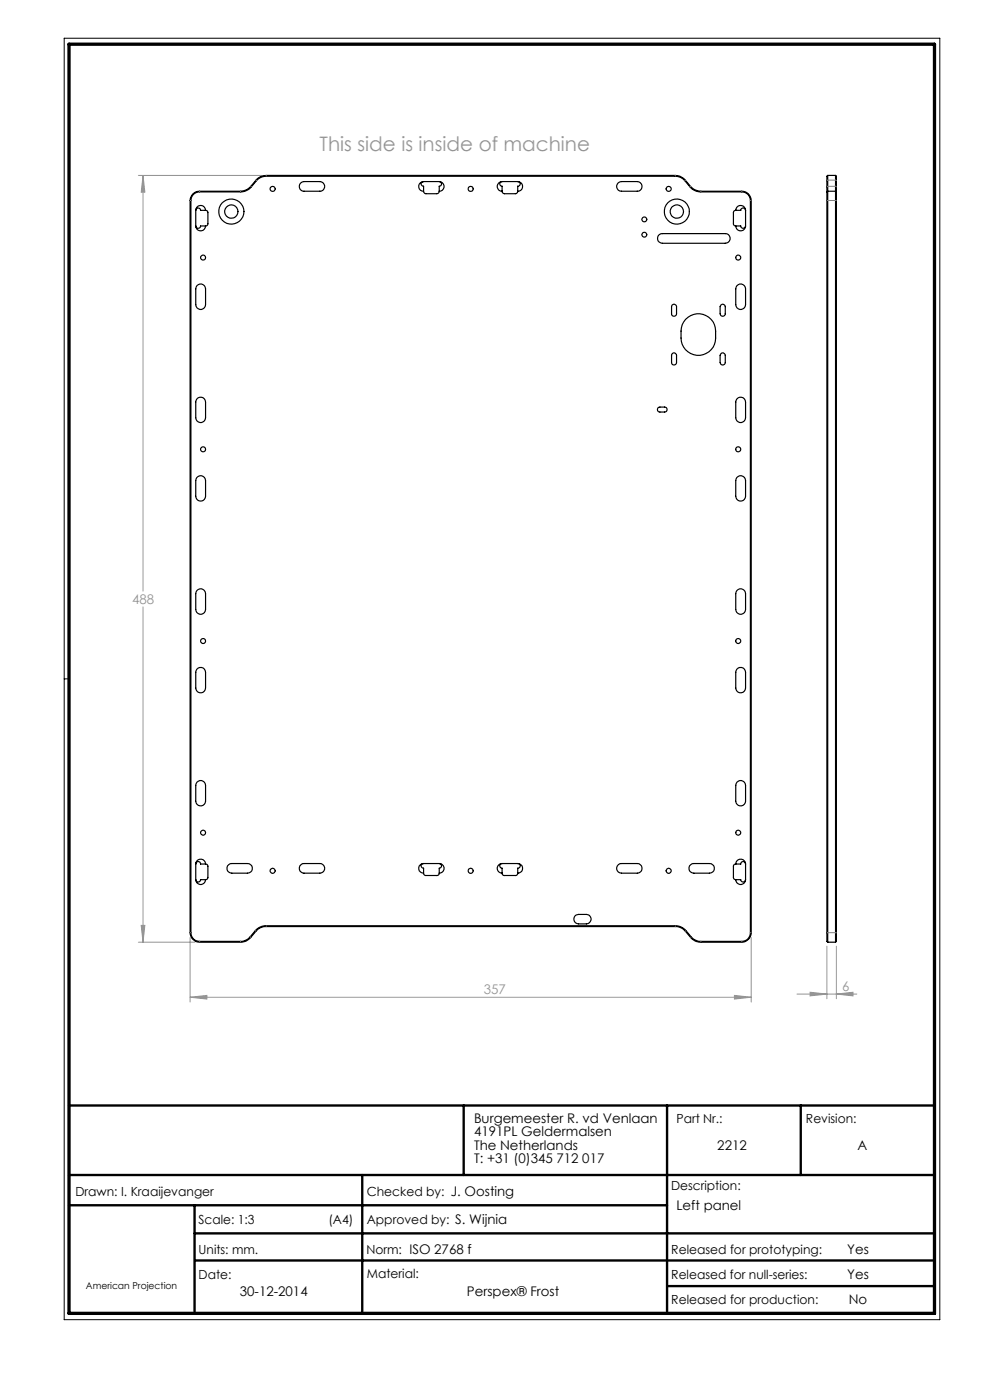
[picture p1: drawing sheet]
<svg xmlns="http://www.w3.org/2000/svg" width="210mm" height="297mm" viewBox="0 0 210 297" stroke-linecap="round" stroke-linejoin="round" font-family="sans-serif">
<path d="M13.6 8.1h185.8v271.9h-185.8zM14.6 144h-1" fill="none" stroke="#000" stroke-width=".21"/>
<path d="M14.6 234.5h183.6M98.4 234.5v14.8M141.5 234.5v44.1M169.9 234.5v14.8M14.6 249.3h183.6M14.6 255.7h126.9M41.3 255.7v22.9M76.8 249.3v29.3M41.3 261.7h156.9M41.4 267.4h156.8M141.5 272.8h56.7" fill="none" stroke="#000" stroke-width=".5"/>
<path d="M14.6 9.4h183.6v269.2h-183.6z" fill="none" stroke="#000" stroke-width=".7"/>
<g fill="none" stroke="#959595" stroke-width=".21">
<path d="M29.4 37.2h26.1M30.3 37.2l.4 3.6h-.7zM30.3 37.2v88.2M30.3 128.8v71.1M29.4 199.9h11.9M30 196.3h.7l-.4 3.6zM40.3 198.9v13.7M159.3 198.9v13.7M40.3 211.6l3.6-.4v.7zM40.3 211.6h119M155.8 211.2l3.5 .4-3.5 .3zM169.1 210.9h12.7"/>
<path d="M171.8 210.5l3.6 .4-3.6 .4zM175.4 200.7v11.2M177.4 210.9l3.5-.4v.8zM177.4 200.7v11.2"/>
</g>
<path d="M40.3 211.6l3.6-.4v.7zM155.8 211.2l3.5 .4-3.5 .3zM30 196.3h.7l-.4 3.6zM30.3 37.2l.4 3.6h-.7zM171.8 210.5l3.6 .4-3.6 .4zM177.4 210.9l3.5-.4v.8z" fill="#959595"/>
<g fill="none" stroke="#000" stroke-width=".25">
<path d="M63.9 38.8l.6-.3h3.3a1.02 1.02 0 0 1 1.1 1 1.02 1.02 0 0 1-1.1 1.1h-3.3a1.01 1.01 0 0 1-1-.7 1.01 1.01 0 0 1 .4-1.1zM89.9 38.5a1.02 1.02 0 0 0-1.1 1 1.02 1.02 0 0 0 1.1 1.1M89.9 38.5a.5 .5 0 0 0-.6 .5 .5 .5 0 0 0 .6 .5v1.1M89.9 38.5h3.3M93.2 38.5a1.02 1.02 0 0 1 1 1 1.02 1.02 0 0 1-1 1.1M93.2 38.5a.49 .49 0 0 1 .5 .5 .49 .49 0 0 1-.5 .5v1.1M106.5 38.5a1.02 1.02 0 0 0-1 1 1.02 1.02 0 0 0 1 1.1M106.5 38.5a.49 .49 0 0 0-.5 .5 .49 .49 0 0 0 .5 .5v1.1M106.5 38.5h3.3M109.8 38.5a1.02 1.02 0 0 1 1.1 1 1.02 1.02 0 0 1-1.1 1.1M109.8 38.5a.5 .5 0 0 1 .5 .5 .5 .5 0 0 1-.5 .5v1.1M131.2 38.8l.6-.3h3.4a1.02 1.02 0 0 1 1 1 1.02 1.02 0 0 1-1 1.1h-3.4a1.02 1.02 0 0 1-.9-.7 1.02 1.02 0 0 1 .3-1.1z"/>
<path d="M175.6 37.2v3.4M175.6 37.2l-.2 .2v3.3M175.6 37.2h1.6M177.2 37.2v3.4M177.2 37.2l.2 .2v3.3M40.9 41.1l.7-.4 .7-.1h8.7a3 3 0 0 0 2.2-1.1l1.1-1.3a2.86 2.86 0 0 1 2.1-1h86.8a2.86 2.86 0 0 1 2.2 1l1.1 1.3a3 3 0 0 0 2.2 1.1h8.6a1.99 1.99 0 0 1 2 1.9v155.4a2.05 2.05 0 0 1-2 2h-8.6a2.7 2.7 0 0 1-2.2-1l-1.1-1.3a2.68 2.68 0 0 0-2.2-1h-86.8a2.68 2.68 0 0 0-2.1 1l-1.1 1.3a2.7 2.7 0 0 1-2.2 1h-8.7a2.05 2.05 0 0 1-2-2v-155.4l.2-.7zM41 41.2l.6-.4 .7-.1h8.7a3 3 0 0 0 2.3-1.1l1.1-1.3a2.65 2.65 0 0 1 2-.9h86.8a2.65 2.65 0 0 1 2.1 .9l1.1 1.3a3 3 0 0 0 2.3 1.1h8.6a1.81 1.81 0 0 1 1.9 1.8v155.4a1.81 1.81 0 0 1-1.9 1.8h-8.6a2.65 2.65 0 0 1-2.1-.9l-1.1-1.4a3 3 0 0 0-2.3-1h-86.8a3 3 0 0 0-2.2 1l-1.1 1.4a2.65 2.65 0 0 1-2.1 .9h-8.7a1.81 1.81 0 0 1-1.8-1.8v-155.4l.1-.7zM41.5 44.6a1.04 1.04 0 0 1 1.1-1 1.04 1.04 0 0 1 1 1M41.5 47.9a1.04 1.04 0 0 0 1.1 1.1 1.04 1.04 0 0 0 1-1.1M41.5 44.6a.51 .51 0 0 1 .5-.5 .51 .51 0 0 1 .5 .5h1.1M41.5 47.9a.51 .51 0 0 0 .5 .5 .51 .51 0 0 0 .5-.5h1.1M41.5 44.6v3.3"/>
<path d="M43.6 44.6l.3 .1 .2 .3v2.6l-.2 .3h-.3M89.9 40.6v.2l.4 .3h2.4l.4-.3 .1-.2M106.5 40.6l.1 .2 .4 .3h2.5l.3-.5M139.8 49.8l.7-.2h13.3a1.02 1.02 0 0 1 1.1 1 1.02 1.02 0 0 1-1.1 1h-13.3a1.03 1.03 0 0 1-1-.7 1.03 1.03 0 0 1 .3-1.1zM156.1 44.6a1.04 1.04 0 0 1 1-1 1.04 1.04 0 0 1 1.1 1M156.1 44.6l-.3 .1-.2 .3v2.6l.2 .3h.3M156.1 47.9a1.04 1.04 0 0 0 1 1.1 1.04 1.04 0 0 0 1.1-1.1M156.1 44.6h1a.51 .51 0 0 1 .5-.5 .51 .51 0 0 1 .6 .5M156.1 47.9h1a.51 .51 0 0 0 .5 .5 .51 .51 0 0 0 .6-.5M158.2 44.6v3.3M175.4 40.7v159l.2 .2M175.6 40.6v159.3"/>
<path d="M175.6 40.6h1.6M175.6 40.6l-.2 .1M177.2 40.6v159.3M177.2 40.6l.2 .1M177.4 40.7v159l-.2 .2M41.8 60.6a1.04 1.04 0 0 1 1.1-.3 1.04 1.04 0 0 1 .7 1v3.3a1.04 1.04 0 0 1-1 1.1 1.04 1.04 0 0 1-1.1-1.1v-3.3zM142.6 75a.53 .53 0 0 1 .6-.1 .53 .53 0 0 1 .3 .5v1.5a.53 .53 0 0 1-.5 .5 .53 .53 0 0 1-.5-.5v-1.5zM142.6 64.7a.55 .55 0 0 1 .6-.1 .55 .55 0 0 1 .3 .4v1.6a.53 .53 0 0 1-.5 .5 .53 .53 0 0 1-.5-.5v-1.6zM145.4 67.8a3.7 3.7 0 0 1 4.1-1 3.7 3.7 0 0 1 2.3 3.4 4.9 4.9 0 0 1-1 4 3.7 3.7 0 0 1-4 .9 3.7 3.7 0 0 1-2.3-3.4 5 5 0 0 1 .9-3.9zM152.9 75a.53 .53 0 0 1 .6-.1 .53 .53 0 0 1 .3 .5v1.5a.55 .55 0 0 1-.5 .5 .55 .55 0 0 1-.5-.5v-1.5zM152.9 64.7a.55 .55 0 0 1 .6-.1 .55 .55 0 0 1 .3 .4v1.6a.55 .55 0 0 1-.5 .5 .55 .55 0 0 1-.5-.5v-1.6zM156.3 60.6a1.04 1.04 0 0 1 1.2-.3 1.04 1.04 0 0 1 .7 1v3.3a1.04 1.04 0 0 1-1.1 1.1 1.04 1.04 0 0 1-1-1.1v-3.3z"/>
<path d="M41.8 84.6a1.04 1.04 0 0 1 1.1-.3 1.04 1.04 0 0 1 .7 1v3.3a1.04 1.04 0 0 1-1 1.1 1.04 1.04 0 0 1-1.1-1.1v-3.3zM139.6 86.5l1.4-.1a.53 .53 0 0 1 .5 .5 .53 .53 0 0 1-.5 .5h-1a.54 .54 0 0 1-.5-.3 .54 .54 0 0 1 .1-.6zM156.3 84.6a1.04 1.04 0 0 1 1.2-.3 1.04 1.04 0 0 1 .7 1v3.3a1.04 1.04 0 0 1-1.1 1 1.04 1.04 0 0 1-1-1v-3.3zM41.8 101.3a1.04 1.04 0 0 1 1.1-.3 1.04 1.04 0 0 1 .7 .9v3.4a1.04 1.04 0 0 1-1 1 1.04 1.04 0 0 1-1.1-1v-3.4zM156.3 101.3a1.04 1.04 0 0 1 1.2-.3 1.04 1.04 0 0 1 .7 .9v3.4a1.04 1.04 0 0 1-1.1 1 1.04 1.04 0 0 1-1-1v-3.4zM41.8 125.3a1.04 1.04 0 0 1 1.1-.3 1.04 1.04 0 0 1 .7 .9v3.4a1.04 1.04 0 0 1-1 1 1.04 1.04 0 0 1-1.1-1v-3.4zM156.3 125.3a1.04 1.04 0 0 1 1.2-.3 1.04 1.04 0 0 1 .7 .9v3.4a1.04 1.04 0 0 1-1.1 1 1.04 1.04 0 0 1-1-1v-3.4zM41.8 142a1.04 1.04 0 0 1 1.1-.4 1.04 1.04 0 0 1 .7 1v3.3a1.04 1.04 0 0 1-1 1.1 1.04 1.04 0 0 1-1.1-1.1v-3.3zM156.3 142a1.04 1.04 0 0 1 1.2-.3 1.04 1.04 0 0 1 .7 .9v3.3a1.04 1.04 0 0 1-1.1 1.1 1.04 1.04 0 0 1-1-1.1v-3.3zM41.8 165.9a1.04 1.04 0 0 1 1.1-.3 1.04 1.04 0 0 1 .7 1v3.4a1.04 1.04 0 0 1-1 1 1.04 1.04 0 0 1-1.1-1v-3.4zM156.3 165.9a1.04 1.04 0 0 1 1.2-.3 1.04 1.04 0 0 1 .7 1v3.4a1.04 1.04 0 0 1-1.1 1 1.04 1.04 0 0 1-1-1v-3.4zM41.5 183.3a1.04 1.04 0 0 1 1.1-1 1.04 1.04 0 0 1 1 1"/>
<path d="M41.5 186.6a1.04 1.04 0 0 0 1.1 1.1 1.04 1.04 0 0 0 1-1.1M41.5 183.3a.51 .51 0 0 1 .5-.5 .51 .51 0 0 1 .5 .5h1.1M41.5 186.6a.51 .51 0 0 0 .5 .5 .51 .51 0 0 0 .5-.5h1.1M41.5 183.3v3.3M43.6 183.3l.3 .1 .2 .3v2.5l-.2 .3-.3 .1M48.3 183.7l.5-.5h3.7a1.02 1.02 0 0 1 1 1 1.02 1.02 0 0 1-1 1h-3.3a1.02 1.02 0 0 1-.9-1.5zM63.9 183.4l.6-.2h3.3a1.02 1.02 0 0 1 1.1 1 1.02 1.02 0 0 1-1.1 1h-3.3a1.01 1.01 0 0 1-1-.6 1.01 1.01 0 0 1 .4-1.2zM89.9 185.2v.3l.3 .2h2.6l.3-.2 .1-.3M89.9 183.2a1.02 1.02 0 0 0-1.1 1 1.02 1.02 0 0 0 1.1 1M89.9 183.2a.5 .5 0 0 0-.6 .5 .5 .5 0 0 0 .6 .5v1M89.9 183.2h3.3M93.2 183.2a1.02 1.02 0 0 1 1 1 1.02 1.02 0 0 1-1 1"/>
<path d="M93.2 183.2a.49 .49 0 0 1 .5 .5 .49 .49 0 0 1-.5 .5v1M106.5 183.2a1.02 1.02 0 0 0-1 1 1.02 1.02 0 0 0 1 1M106.5 185.2l.1 .3 .3 .2h2.5l.3-.2 .1-.3M106.5 183.2a.49 .49 0 0 0-.5 .5 .49 .49 0 0 0 .5 .5v1M106.5 183.2h3.3M109.8 183.2a1.02 1.02 0 0 1 1.1 1 1.02 1.02 0 0 1-1.1 1M109.8 183.2a.5 .5 0 0 1 .5 .5 .5 .5 0 0 1-.5 .5v1M122.1 194.2a4 4 0 0 1 2.6-.1 1 1 0 0 1 .7 1.1 1 1 0 0 1-1 .8h-1.7a1.03 1.03 0 0 1-.9-.7 1.03 1.03 0 0 1 .3-1.1zM131.2 183.4l.6-.2h3.4a1.02 1.02 0 0 1 1 1 1.02 1.02 0 0 1-1 1h-3.4a1.02 1.02 0 0 1-.9-.6 1.02 1.02 0 0 1 .3-1.2zM146.5 183.4l.7-.2h3.3a1.02 1.02 0 0 1 1 1 1.02 1.02 0 0 1-1 1h-3.3a1.01 1.01 0 0 1-1-.6 1.01 1.01 0 0 1 .3-1.2zM156.1 183.3a1.04 1.04 0 0 1 1-1 1.04 1.04 0 0 1 1.1 1M156.1 183.3l-.3 .1-.2 .3v2.5l.2 .3 .3 .1"/>
<path d="M156.1 186.6a1.04 1.04 0 0 0 1 1.1 1.04 1.04 0 0 0 1.1-1.1M156.1 186.6h1a.51 .51 0 0 0 .5 .5 .51 .51 0 0 0 .6-.5M156.1 183.3h1a.51 .51 0 0 1 .5-.5 .51 .51 0 0 1 .6 .5M158.2 183.3v3.3M175.6 199.9h1.6"/>
<circle cx="43.1" cy="54.6" r=".53"/>
<circle cx="49.1" cy="44.9" r="1.41"/>
<circle cx="49.1" cy="44.9" r="2.67"/>
<circle cx="57.8" cy="40.1" r=".54"/>
<circle cx="99.8" cy="40.1" r=".54"/>
<circle cx="136.7" cy="46.6" r=".52"/>
<circle cx="136.7" cy="49.8" r=".52"/>
<circle cx="141.8" cy="40.1" r=".54"/>
<circle cx="143.6" cy="44.9" r="2.67"/>
<circle cx="143.6" cy="44.9" r="1.41"/>
<circle cx="156.6" cy="54.6" r=".53"/>
<circle cx="43.1" cy="95.3" r=".53"/>
<circle cx="156.6" cy="95.3" r=".53"/>
<circle cx="43.1" cy="136" r=".52"/>
<circle cx="156.6" cy="136" r=".52"/>
<circle cx="43.1" cy="176.7" r=".52"/>
<circle cx="156.6" cy="176.7" r=".52"/>
<circle cx="57.9" cy="184.7" r=".53"/>
<circle cx="99.8" cy="184.7" r=".53"/>
<circle cx="141.8" cy="184.7" r=".53"/>
</g>
<g fill="none" stroke="#808080" stroke-width=".21" stroke-dasharray="6.3 1.3 1.3 1.3 1.3 1.3">
<path d="M53.2 39.5l.1 .1M54.3 38.2l.1 .1M56.5 37.2v.2M143.2 37.4v-.2M145.3 38.3l.1-.1M146.4 39.6l.1-.1M175.4 39.6l.2-.1M175.4 38.3l.2-.1M175.6 38.2h1.6M177.3 39.5h-1.7M177.4 39.6l-.1-.1M177.4 38.3l-.1-.1"/>
<path d="M40.4 42.5h.1M42.4 40.5v.2M51 40.5v.2M148.7 40.7v-.2M157.4 40.7v-.2M159.2 42.5h.2M175.4 42.5h.2M175.6 42.5h1.6M177.3 42.5h.1M40.4 197.9h.1M42.4 199.9v-.2M51 199.9v-.2"/>
<path d="M53.2 198.9l-.1-.2M54.3 197.5l-.1-.1M56.5 196.5v-.1M143.2 196.4v.1M145.5 197.4l-.1 .1M146.6 198.7l-.1 .2M148.7 199.7v.2M157.4 199.7v.2M159.2 197.9h.2M175.4 197.9h.2M177.3 197.9h.1M177.3 197.9h-1.7"/>
</g>
<text font-size="4.2" fill="#959595" x="67.8" y="32">This side is inside of machine</text>
<g font-size="2.8" fill="#959595">
<text x="28" y="128.1">488</text>
<text x="102.6" y="210.9">357</text>
<text x="178.7" y="210.3">6</text>
</g>
<g font-size="2.8">
<text x="100.5" y="238.2">Burgemeester R. vd Venlaan</text>
<text x="100.5" y="241.1">4191PL Geldermalsen</text>
<text x="100.5" y="243.9">The Netherlands</text>
<text x="152.2" y="243.9">2212</text>
<text x="181.9" y="243.9">A</text>
<text x="100.5" y="246.7">T: +31 (0)345 712 017</text>
<text x="143.5" y="256.7">Left panel</text>
<text x="179.7" y="266">Yes</text>
<text x="50.9" y="275">30-12-2014</text>
<text x="99" y="275">Perspex® Frost</text>
<text x="179.7" y="271.4">Yes</text>
<text x="180" y="276.6">No</text>
</g>
<g font-size="2.7">
<text x="143.5" y="238.2">Part Nr.:</text>
<text x="171" y="238.2">Revision:</text>
<text x="16" y="253.7">Drawn: I. Kraaijevanger</text>
<text x="77.8" y="253.7">Checked by: J. Oosting</text>
<text x="142.4" y="252.5">Description:</text>
<text x="42.1" y="259.7">Scale: 1:3</text>
<text x="69.7" y="259.7">(A4)</text>
<text x="77.8" y="259.7">Approved by: S. Wijnia</text>
<text x="42.1" y="266">Units: mm.</text>
<text x="77.7" y="266">Norm: ISO 2768 f</text>
<text x="142.4" y="266">Released for prototyping:</text>
<text x="42.1" y="271.3">Date:</text>
<text x="77.8" y="271">Material:</text>
<text x="142.4" y="271.3">Released for null-series:</text>
<text x="142.4" y="276.6">Released for production:</text>
</g>
<text font-size="2" x="18.2" y="273.4">American Projection</text>
</svg>
